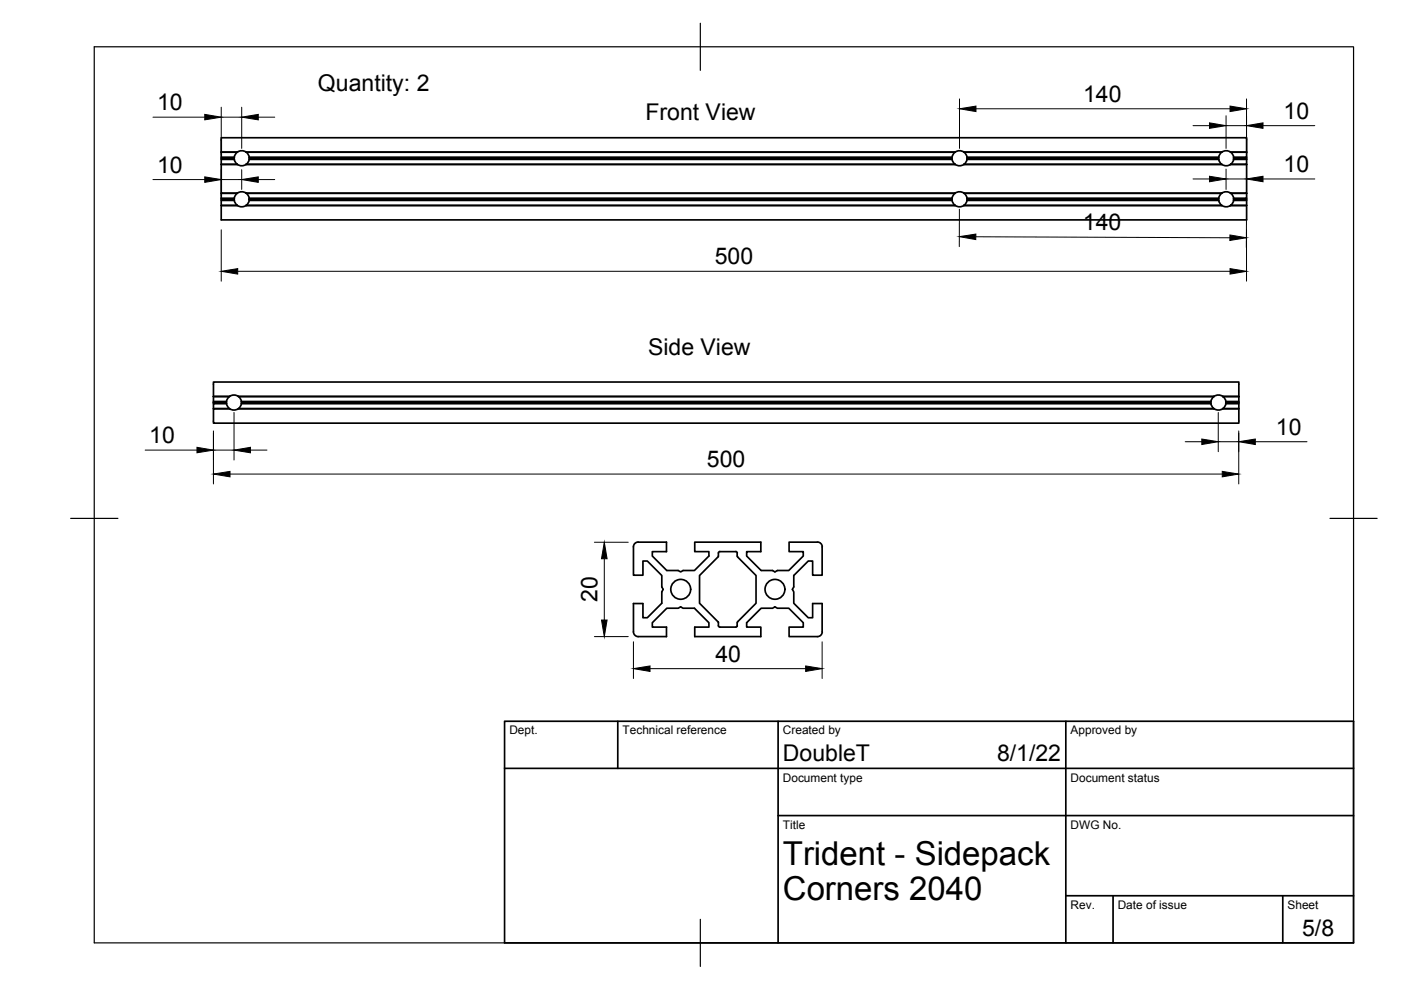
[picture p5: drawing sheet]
<svg xmlns="http://www.w3.org/2000/svg" width="297mm" height="210mm" viewBox="0 0 297 210" stroke-linecap="round" stroke-linejoin="round" font-family="sans-serif">
<!-- layer: Visible -->
<g fill="none" stroke="#000" stroke-width=".36">
<path d="M46.9 32.3v-3.1h217.4v3.1M46.9 32.3h3.4M46.9 34.9v6.1h3.4M46.9 32.3v1.3M46.9 34.9h3.4M46.9 34.8h3.4M46.9 34.8v.1M46.9 33.3h2.8M49.7 33.6h-2.8v.2M49.7 33.8l.2 .6 .4 .4M49.7 33.3v.5h-2.8v1M50.3 34.8v.1"/>
<path d="M50.3 32.3l-.4 .4-.2 .6M50.3 32.3h.1M52.2 32.3h150.3h-150.3M52.2 32.3h.1M52.2 32.2a1.6 1.6 0 0 0-1.9 0M52.2 34.9a1.6 1.6 0 0 1-1.9 0M52.2 32.3l.4 .4 .2 .6M52.2 34.8v.1M52.2 34.8h150.3M52.8 33.3v.5h149v-.2h-148.9M52.8 33.3h149v.3M52.8 33.8l-.2 .6-.4 .4"/>
<path d="M201.9 33.8l.2 .6 .4 .4M202.5 34.8l-150.3 .1M202.5 32.3l-.4 .4-.2 .6M204.4 32.3h54.6M204.4 32.2a1.6 1.6 0 0 0-1.9 0M204.4 34.9a1.6 1.6 0 0 1-1.9 0M204.4 34.8l54.6 .1h-54.6M204.4 34.8v.1M204.4 32.3l.4 .4 .2 .6M205 33.8l-.2 .6-.4 .4M205 33.6h53.4v.2h-53.4zM258.4 33.3h-53.4v.3"/>
<path d="M258.4 33.3v.3M258.4 33.8l.2 .6 .4 .4M259 32.3l-.4 .4-.2 .6M260.9 32.3h3.4M260.9 34.9h3.4M260.9 32.2a1.6 1.6 0 0 0-1.8 0M260.9 34.9a1.6 1.6 0 0 1-1.8 0M260.9 34.8v.1M260.9 32.3l.5 .4 .2 .6M261.6 33.6h2.7v.2h-2.8zM261.6 33.8l-.2 .6-.5 .4M264.3 33.8v1h-3.4"/>
<path d="M264.3 32.3v1h-2.8l.1 .3M264.3 34.9v6.1h-3.4M264.3 33.3v.3M264.3 34.8v.1M46.9 42v.3h2.8v-.3M46.9 42.3v4.3h217.4v-4.3M46.9 41h.1M46.9 42h2.8M46.9 43.6h3.4M49.7 42.3v.2h-2.8M49.7 42.5l.2 .6 .4 .4M50.3 41h-3.4v1"/>
<path d="M50.3 43.6h.1M50.3 41l-.4 .4-.2 .6M50.3 41h.1M52.2 41l.4 .4 .2 .6M52.2 41h150.3M52.2 43.6h150.3M52.2 40.9a1.6 1.6 0 0 0-1.9 0M52.2 43.6a1.6 1.6 0 0 1-1.9 0M52.2 43.6h.1M52.8 42h149M52.8 42l.1 .3M52.8 42.5l-.2 .6-.4 .4"/>
<path d="M52.9 42.3h148.9v.2h-149zM201.8 42v.3M201.9 42.5l.2 .6 .4 .4M202.5 43.6h.1M202.5 41l-.4 .4-.2 .6M202.5 41h.1M204.4 41h54.6M204.4 43.6h54.6M204.4 41h.1M204.4 40.9a1.6 1.6 0 0 0-1.9 0M204.4 43.6a1.6 1.6 0 0 1-1.9 0M204.4 43.6h.1"/>
<path d="M204.4 41l.4 .4 .2 .6M205 42h53.4M205 42v.3M205 42.5l-.2 .6-.4 .4M258.4 42v.5h-53.4v-.2h53.4M258.4 42.5l.2 .6 .4 .4M259 43.6h.1M259 41l-.4 .4-.2 .6M259 41h.1M260.9 41h.1M260.9 43.6h3.4M260.9 40.9a1.6 1.6 0 0 0-1.8 0"/>
<path d="M260.9 43.6a1.6 1.6 0 0 1-1.8 0M260.9 43.6h.1M260.9 41h3.4M260.9 41l.5 .4 .2 .6M261.6 42.5l-.2 .6-.5 .4M264.3 41v1h-2.8v.5h2.8M264.3 42v.3h-2.7M264.3 41h.1M45.3 86.7h3.4M45.3 85.1h2.7v.3h-2.7zM45.3 84.1l3.4-.1zM45.3 85.4v.2"/>
<path d="M48 85.4v.2h-2.7v1M48 85.6l.2 .6 .4 .4M48.6 84.1l-.4 .4-.2 .6M48.7 86.7a1.6 1.6 0 0 0 1.8 0M48.7 84a1.6 1.6 0 0 1 1.8 0M48.7 86.7h-3.4v3h217.4v-3h-3.5M50.5 86.7h206.9M50.5 84h206.9M50.6 84.1l.4 .4 .2 .6M51.2 85.1v.5h205.5v-.5M51.2 85.1h205.5M51.2 85.6l-.2 .6-.4 .4"/>
<path d="M51.2 85.4h205.5M256.7 85.6l.3 .6 .4 .4M257.4 84.1l-.4 .4-.3 .6M257.4 86.7a1.6 1.6 0 0 0 1.9 0M257.4 84a1.6 1.6 0 0 1 1.9 0M259.2 86.7h3.5M259.2 84l.1 .1M259.2 84h3.5M259.3 84.1l.4 .4 .2 .6M259.9 85.4h2.8M259.9 85.6l-.2 .6-.4 .4M262.7 84.1v1h-2.8v.5h2.8v-.2"/>
<path d="M262.7 84.1v-3.1h-217.4v4.1M262.7 85.1v.3M262.7 85.6v1M135.3 114.9h6v2.1h-3v.9l3.1 3.1h2.4l.5 .3 .5-.3h2.4l3.1-3.1v-.9h-3v-2.1h14v2.1h-3v.9l3.1 3.1h2.4l.5 .3 .5-.3h2.4l3.1-3.1v-.9h-3v-2.1h6M135.3 114.9a1.01 1.01 0 0 0-1 1v6.1h2v-3.1h.9l3.1 3.1v2.4l.3 .6-.3 .5v2.4l-3.1 3.1h-.9v-3h-2v6M152.6 117h3.4M152.6 116.9l-.2 .2-.2 1-3.9 3.9v5.9l3.9 3.9 .2 1 .2 .2 3.6-.1 .2-1.1 3.9-3.9v-5.9l-3.9-3.9-.1-1-.3-.2M173.3 114.9a.97 .97 0 0 1 1 1v6.1h-2v-3.1h-.9l-3.1 3.1v2.4l-.3 .6 .3 .5v2.4l3.1 3.1h.9v-3h2v6M134.3 134a1.01 1.01 0 0 0 1 1h6v-2h-3v-1l3.1-3h2.4l.5-.3 .5 .3h2.4l3.1 3v1h-3v2h14v-2h-3v-1l3.1-3h2.4l.5-.3 .5 .3h2.4l3.1 3v1h-3v2h6a1.01 1.01 0 0 0 1-1"/>
<circle cx="144.3" cy="125" r="2.11"/>
<circle cx="164.3" cy="125" r="2.11"/>
</g>
<!-- layer: Border -->
<path d="M20 9.9h267v190h-267zM148.5 4.9v10M15 109.9h10M282 109.9h10M148.5 194.9v10" fill="none" stroke="#000" stroke-width=".25"/>
<!-- layer: TitleBlock -->
<path d="M107 152.9h180v47h-180zM131 152.9v10M165 152.9v47M226 152.9v47M107 162.9h180M165 172.9h122M226 189.9h61M236 189.9v10M272 189.9v10" fill="none" stroke="#000" stroke-width=".36"/>
<!-- layer: Dimensions -->
<g fill="none" stroke="#000" stroke-width=".21">
<path d="M32.4 24.8h11M32.4 38.1h11M46.9 22.7v10.1M46.9 36v5.5M46.9 24.8h4.3M46.9 38.1h4.3M51.2 22.7v8.8M51.2 36v4.2M54.8 24.8h3.5M54.8 38.1h3.5M203.4 21v10.5M206.9 23.1h53.9"/>
<path d="M252.9 26.6h3.5M252.9 37.9h3.5M259.9 24.5v7M259.9 35.8v4.4M259.9 26.6h4.4M259.9 37.9h4.4M264.3 21v17.9M267.8 26.6h11M267.8 37.9h11M46.9 48.7v10.9M50.4 57.5h210.4M203.4 44.4v7.9"/>
<path d="M206.9 50.2l53.9 .2M264.3 48.7v10.9M264.3 44.6l-.1 7.9M30.8 95.4h11M45.3 91.4v11.2M45.3 95.4h4.3M49.6 87.5v10M53.1 95.4h3.5M251.3 93.7h3.5M258.3 87.5v8.3M258.3 93.7h4.3M262.6 91.4v11.2"/>
<path d="M266.1 93.7h11M48.8 100.5h210.3M126 115h7.2M128.1 118.5v13M126 135h7.2M134.3 136.1v7.8M174.3 136.1v7.8M137.8 141.8h33"/>
</g>
<g fill="#000" stroke="#000" stroke-width=".21">
<path d="M43.4 24.2l3.5 .6-3.5 .6zM43.4 37.5l3.5 .6-3.5 .6zM51.2 24.8l3.6-.6v1.2zM51.2 38.1l3.6-.6v1.2zM203.4 23.1l3.5-.6v1.2zM256.4 26l3.5 .6-3.5 .6zM256.4 37.4l3.5 .5-3.5 .6zM260.8 22.5l3.5 .6-3.5 .6zM264.3 26.6l3.5-.6v1.2zM264.3 37.9l3.5-.5v1.1zM46.9 57.5l3.5-.5v1.1zM203.4 50.2l3.5-.6v1.2z"/>
<path d="M260.8 49.8l3.5 .6-3.5 .6zM260.8 57l3.5 .5-3.5 .6zM41.8 94.8l3.5 .6-3.5 .6zM45.3 100.5l3.5-.6v1.2zM49.6 95.4l3.5-.6v1.2zM254.8 93.1l3.5 .6-3.5 .5zM259.1 99.9l3.5 .6-3.5 .6zM262.6 93.7l3.5-.6v1.1zM128.1 115l.6 3.5h-1.2zM127.5 131.5h1.2l-.6 3.5zM134.3 141.8l3.5-.6v1.2zM170.8 141.2l3.5 .6-3.5 .6z"/>
</g>
<g font-size="7">
<text x="166" y="183.4">Trident - Sidepack</text>
<text x="166" y="190.9">Corners 2040</text>
</g>
<g font-size="4.9">
<text x="33.3" y="23.4">10</text>
<text x="67.4" y="19.2">Quantity: 2</text>
<text x="229.6" y="21.6">140</text>
<text x="136.8" y="25.4">Front View</text>
<text x="272.2" y="25.2">10</text>
<text x="33.3" y="36.6">10</text>
<text x="272.2" y="36.5">10</text>
<text x="229.6" y="48.8">140</text>
<text x="151.5" y="56.1">500</text>
<text x="137.4" y="75.2">Side View</text>
<text x="31.6" y="94">10</text>
<text x="270.5" y="92.2">10</text>
<text x="149.9" y="99.1">500</text>
<text x="126.7" y="127.6" transform="rotate(-90 126.7 127.6)">20</text>
<text x="151.7" y="140.3">40</text>
<text x="166" y="161.4">DoubleT</text>
<text x="211.4" y="161.4">8/1/22</text>
<text x="276.1" y="198.6">5/8</text>
</g>
<g font-size="2.5">
<text x="108" y="155.7">Dept.</text>
<text x="132" y="155.7">Technical reference</text>
<text x="166" y="155.7">Created by</text>
<text x="227" y="155.7">Approved by</text>
<text x="166" y="165.7">Document type</text>
<text x="227" y="165.7">Document status</text>
<text x="166" y="175.7">Title</text>
<text x="227" y="175.7">DWG No.</text>
<text x="227" y="192.7">Rev.</text>
<text x="237" y="192.7">Date of issue</text>
<text x="273" y="192.7">Sheet</text>
</g>
</svg>
